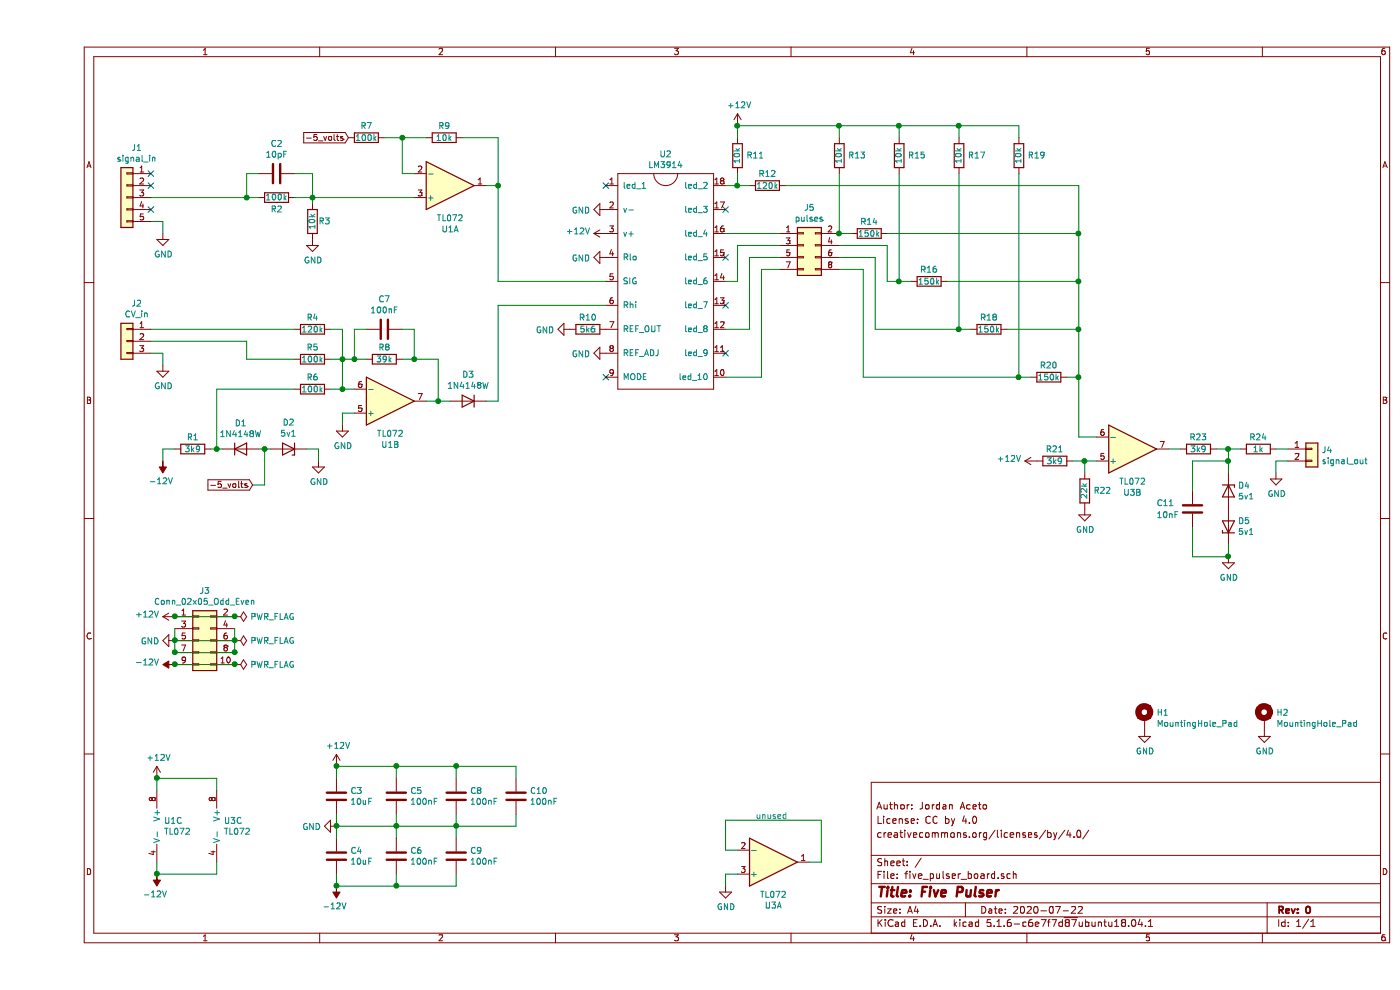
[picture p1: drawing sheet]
EESchema Schematic File Version 4
EELAYER 30 0
EELAYER END
$Descr A4 11693 8268
encoding utf-8
Sheet 1 1
Title "Five Pulser"
Date "2020-07-22"
Rev "0"
Comp ""
Comment1 "creativecommons.org/licenses/by/4.0/"
Comment2 "License: CC by 4.0"
Comment3 "Author: Jordan Aceto"
Comment4 ""
$EndDescr
$Comp
L Amplifier_Operational:TL072 U1
U 1 1
P 3450 1550
F 0 "U1" H 3450 1917 50  0000 C CNN
F 1 "TL072" H 3450 1826 50  0000 C CNN
F 2 "Package_SO:SOIC-8_3.9x4.9mm_P1.27mm" H 3450 1550 50  0001 C CNN
F 3 "http://www.ti.com/lit/ds/symlink/tl071.pdf" H 3450 1550 50  0001 C CNN
	1    3450 1550
	1    0    0    1   
$EndComp
$Comp
L Amplifier_Operational:TL072 U1
U 2 1
P 2950 3350
F 0 "U1" H 2950 3717 50  0000 C CNN
F 1 "TL072" H 2950 3626 50  0000 C CNN
F 2 "Package_SO:SOIC-8_3.9x4.9mm_P1.27mm" H 2950 3350 50  0001 C CNN
F 3 "http://www.ti.com/lit/ds/symlink/tl071.pdf" H 2950 3350 50  0001 C CNN
	2    2950 3350
	1    0    0    1   
$EndComp
$Comp
L Amplifier_Operational:TL072 U1
U 3 1
P 1100 6900
F 0 "U1" H 1058 6946 50  0000 L CNN
F 1 "TL072" H 1058 6855 50  0000 L CNN
F 2 "Package_SO:SOIC-8_3.9x4.9mm_P1.27mm" H 1100 6900 50  0001 C CNN
F 3 "http://www.ti.com/lit/ds/symlink/tl071.pdf" H 1100 6900 50  0001 C CNN
	3    1100 6900
	1    0    0    -1  
$EndComp
$Comp
L five_pulser_parts:LM3914 U2
U 1 1
P 5250 2250
F 0 "U2" H 5250 3215 50  0000 C CNN
F 1 "LM3914" H 5250 3124 50  0000 C CNN
F 2 "Package_DIP:DIP-18_W7.62mm" H 5250 2250 50  0001 C CNN
F 3 "" H 5250 2250 50  0001 C CNN
	1    5250 2250
	1    0    0    -1  
$EndComp
$Comp
L Amplifier_Operational:TL072 U3
U 2 1
P 9150 3750
F 0 "U3" H 9150 4117 50  0000 C CNN
F 1 "TL072" H 9150 4026 50  0000 C CNN
F 2 "Package_SO:SOIC-8_3.9x4.9mm_P1.27mm" H 9150 3750 50  0001 C CNN
F 3 "http://www.ti.com/lit/ds/symlink/tl071.pdf" H 9150 3750 50  0001 C CNN
	2    9150 3750
	1    0    0    1   
$EndComp
$Comp
L Amplifier_Operational:TL072 U3
U 1 1
P 6150 7200
F 0 "U3" H 6150 7567 50  0000 C CNN
F 1 "TL072" H 6150 7476 50  0000 C CNN
F 2 "Package_SO:SOIC-8_3.9x4.9mm_P1.27mm" H 6150 7200 50  0001 C CNN
F 3 "http://www.ti.com/lit/ds/symlink/tl071.pdf" H 6150 7200 50  0001 C CNN
	1    6150 7200
	1    0    0    1   
$EndComp
$Comp
L Amplifier_Operational:TL072 U3
U 3 1
P 1600 6900
F 0 "U3" H 1558 6946 50  0000 L CNN
F 1 "TL072" H 1558 6855 50  0000 L CNN
F 2 "Package_SO:SOIC-8_3.9x4.9mm_P1.27mm" H 1600 6900 50  0001 C CNN
F 3 "http://www.ti.com/lit/ds/symlink/tl071.pdf" H 1600 6900 50  0001 C CNN
	3    1600 6900
	1    0    0    -1  
$EndComp
$Comp
L Device:R R8
U 1 1
P 2900 3000
F 0 "R8" V 2800 3000 50  0000 C CNN
F 1 "39k" V 2900 3000 50  0000 C CNN
F 2 "Resistor_SMD:R_0805_2012Metric_Pad1.15x1.40mm_HandSolder" V 2830 3000 50  0001 C CNN
F 3 "~" H 2900 3000 50  0001 C CNN
	1    2900 3000
	0    1    1    0   
$EndComp
$Comp
L power:GND #PWR013
U 1 1
P 2550 3550
F 0 "#PWR013" H 2550 3300 50  0001 C CNN
F 1 "GND" H 2555 3377 50  0000 C CNN
F 2 "" H 2550 3550 50  0001 C CNN
F 3 "" H 2550 3550 50  0001 C CNN
	1    2550 3550
	1    0    0    -1  
$EndComp
Wire Wire Line
	2550 3550 2550 3450
Wire Wire Line
	2550 3450 2650 3450
$Comp
L Device:C C7
U 1 1
P 2900 2750
F 0 "C7" V 2648 2750 50  0000 C CNN
F 1 "100nF" V 2739 2750 50  0000 C CNN
F 2 "Capacitor_SMD:C_0805_2012Metric_Pad1.15x1.40mm_HandSolder" H 2938 2600 50  0001 C CNN
F 3 "~" H 2900 2750 50  0001 C CNN
	1    2900 2750
	0    1    1    0   
$EndComp
$Comp
L Device:R R6
U 1 1
P 2300 3250
F 0 "R6" V 2200 3250 50  0000 C CNN
F 1 "100k" V 2300 3250 50  0000 C CNN
F 2 "Resistor_SMD:R_0805_2012Metric_Pad1.15x1.40mm_HandSolder" V 2230 3250 50  0001 C CNN
F 3 "~" H 2300 3250 50  0001 C CNN
	1    2300 3250
	0    1    1    0   
$EndComp
Wire Wire Line
	2650 3250 2550 3250
Wire Wire Line
	2550 3250 2550 3000
Wire Wire Line
	2550 3000 2650 3000
Connection ~ 2550 3250
Wire Wire Line
	2550 3250 2450 3250
$Comp
L Device:R R5
U 1 1
P 2300 3000
F 0 "R5" V 2200 3000 50  0000 C CNN
F 1 "100k" V 2300 3000 50  0000 C CNN
F 2 "Resistor_SMD:R_0805_2012Metric_Pad1.15x1.40mm_HandSolder" V 2230 3000 50  0001 C CNN
F 3 "~" H 2300 3000 50  0001 C CNN
	1    2300 3000
	0    1    1    0   
$EndComp
$Comp
L Device:R R4
U 1 1
P 2300 2750
F 0 "R4" V 2200 2750 50  0000 C CNN
F 1 "120k" V 2300 2750 50  0000 C CNN
F 2 "Resistor_SMD:R_0805_2012Metric_Pad1.15x1.40mm_HandSolder" V 2230 2750 50  0001 C CNN
F 3 "~" H 2300 2750 50  0001 C CNN
	1    2300 2750
	0    1    1    0   
$EndComp
Wire Wire Line
	2550 3000 2450 3000
Connection ~ 2550 3000
Wire Wire Line
	2550 3000 2550 2750
Wire Wire Line
	2550 2750 2450 2750
Wire Wire Line
	3050 3000 3150 3000
Wire Wire Line
	3350 3000 3350 3350
Wire Wire Line
	3350 3350 3250 3350
Wire Wire Line
	2750 2750 2650 2750
Wire Wire Line
	2650 2750 2650 3000
Connection ~ 2650 3000
Wire Wire Line
	2650 3000 2750 3000
Wire Wire Line
	3050 2750 3150 2750
Wire Wire Line
	3150 2750 3150 3000
Connection ~ 3150 3000
Wire Wire Line
	3150 3000 3350 3000
Wire Wire Line
	1500 3250 2150 3250
$Comp
L Device:R R9
U 1 1
P 3400 1150
F 0 "R9" V 3300 1150 50  0000 C CNN
F 1 "10k" V 3400 1150 50  0000 C CNN
F 2 "Resistor_SMD:R_0805_2012Metric_Pad1.15x1.40mm_HandSolder" V 3330 1150 50  0001 C CNN
F 3 "~" H 3400 1150 50  0001 C CNN
	1    3400 1150
	0    1    1    0   
$EndComp
$Comp
L Device:R R7
U 1 1
P 2750 1150
F 0 "R7" V 2650 1150 50  0000 C CNN
F 1 "100k" V 2750 1150 50  0000 C CNN
F 2 "Resistor_SMD:R_0805_2012Metric_Pad1.15x1.40mm_HandSolder" V 2680 1150 50  0001 C CNN
F 3 "~" H 2750 1150 50  0001 C CNN
	1    2750 1150
	0    1    1    0   
$EndComp
Wire Wire Line
	3250 1150 3050 1150
Wire Wire Line
	3050 1150 3050 1450
Wire Wire Line
	3050 1450 3150 1450
Connection ~ 3050 1150
Wire Wire Line
	3050 1150 2900 1150
Wire Wire Line
	3750 1550 3850 1550
Wire Wire Line
	3850 1550 3850 1150
Wire Wire Line
	3850 1150 3550 1150
$Comp
L Device:R R3
U 1 1
P 2300 1850
F 0 "R3" H 2200 1850 50  0000 C CNN
F 1 "10k" V 2300 1850 50  0000 C CNN
F 2 "Resistor_SMD:R_0805_2012Metric_Pad1.15x1.40mm_HandSolder" V 2230 1850 50  0001 C CNN
F 3 "~" H 2300 1850 50  0001 C CNN
	1    2300 1850
	-1   0    0    1   
$EndComp
$Comp
L Device:R R2
U 1 1
P 2000 1650
F 0 "R2" V 1900 1650 50  0000 C CNN
F 1 "100k" V 2000 1650 50  0000 C CNN
F 2 "Resistor_SMD:R_0805_2012Metric_Pad1.15x1.40mm_HandSolder" V 1930 1650 50  0001 C CNN
F 3 "~" H 2000 1650 50  0001 C CNN
	1    2000 1650
	0    -1   -1   0   
$EndComp
$Comp
L Device:C C2
U 1 1
P 2000 1450
F 0 "C2" V 1748 1450 50  0000 C CNN
F 1 "10pF" V 1839 1450 50  0000 C CNN
F 2 "Capacitor_SMD:C_0805_2012Metric_Pad1.15x1.40mm_HandSolder" H 2038 1300 50  0001 C CNN
F 3 "~" H 2000 1450 50  0001 C CNN
	1    2000 1450
	0    1    1    0   
$EndComp
Wire Wire Line
	3150 1650 2300 1650
Wire Wire Line
	2300 1650 2300 1700
Connection ~ 2300 1650
Wire Wire Line
	2300 1650 2150 1650
$Comp
L power:GND #PWR011
U 1 1
P 2300 2000
F 0 "#PWR011" H 2300 1750 50  0001 C CNN
F 1 "GND" H 2305 1827 50  0000 C CNN
F 2 "" H 2300 2000 50  0001 C CNN
F 3 "" H 2300 2000 50  0001 C CNN
	1    2300 2000
	1    0    0    -1  
$EndComp
Wire Wire Line
	1850 1450 1750 1450
Wire Wire Line
	1750 1450 1750 1650
Wire Wire Line
	1750 1650 1850 1650
Wire Wire Line
	2150 1450 2300 1450
Wire Wire Line
	2300 1450 2300 1650
Connection ~ 1750 1650
Wire Wire Line
	3450 3350 3350 3350
Connection ~ 3350 3350
$Comp
L power:GND #PWR015
U 1 1
P 4750 1750
F 0 "#PWR015" H 4750 1500 50  0001 C CNN
F 1 "GND" V 4755 1622 50  0000 R CNN
F 2 "" H 4750 1750 50  0001 C CNN
F 3 "" H 4750 1750 50  0001 C CNN
	1    4750 1750
	0    1    1    0   
$EndComp
$Comp
L power:GND #PWR017
U 1 1
P 4750 2150
F 0 "#PWR017" H 4750 1900 50  0001 C CNN
F 1 "GND" V 4755 2022 50  0000 R CNN
F 2 "" H 4750 2150 50  0001 C CNN
F 3 "" H 4750 2150 50  0001 C CNN
	1    4750 2150
	0    1    1    0   
$EndComp
$Comp
L power:GND #PWR018
U 1 1
P 4750 2950
F 0 "#PWR018" H 4750 2700 50  0001 C CNN
F 1 "GND" V 4755 2822 50  0000 R CNN
F 2 "" H 4750 2950 50  0001 C CNN
F 3 "" H 4750 2950 50  0001 C CNN
	1    4750 2950
	0    1    1    0   
$EndComp
$Comp
L power:GND #PWR014
U 1 1
P 4450 2750
F 0 "#PWR014" H 4450 2500 50  0001 C CNN
F 1 "GND" V 4455 2622 50  0000 R CNN
F 2 "" H 4450 2750 50  0001 C CNN
F 3 "" H 4450 2750 50  0001 C CNN
	1    4450 2750
	0    1    1    0   
$EndComp
$Comp
L Device:R R10
U 1 1
P 4600 2750
F 0 "R10" V 4500 2750 50  0000 C CNN
F 1 "5k6" V 4600 2750 50  0000 C CNN
F 2 "Resistor_SMD:R_0805_2012Metric_Pad1.15x1.40mm_HandSolder" V 4530 2750 50  0001 C CNN
F 3 "~" H 4600 2750 50  0001 C CNN
	1    4600 2750
	0    1    1    0   
$EndComp
NoConn ~ 4750 3150
NoConn ~ 5750 1750
NoConn ~ 5750 2150
NoConn ~ 5750 2550
NoConn ~ 5750 2950
Text GLabel 2600 1150 0    50   Input ~ 0
-5_volts
Wire Wire Line
	6450 7200 6550 7200
Wire Wire Line
	6550 7200 6550 6850
Wire Wire Line
	6550 6850 5750 6850
Wire Wire Line
	5750 6850 5750 7100
Wire Wire Line
	5750 7100 5850 7100
$Comp
L power:GND #PWR019
U 1 1
P 5750 7400
F 0 "#PWR019" H 5750 7150 50  0001 C CNN
F 1 "GND" H 5755 7227 50  0000 C CNN
F 2 "" H 5750 7400 50  0001 C CNN
F 3 "" H 5750 7400 50  0001 C CNN
	1    5750 7400
	1    0    0    -1  
$EndComp
Wire Wire Line
	5750 7400 5750 7300
Wire Wire Line
	5750 7300 5850 7300
Text Notes 6000 6850 0    50   ~ 0
unused
Wire Wire Line
	1000 7200 1000 7300
Wire Wire Line
	1000 7300 1500 7300
Wire Wire Line
	1500 7300 1500 7200
Wire Wire Line
	1000 6600 1000 6500
Wire Wire Line
	1000 6500 1500 6500
Wire Wire Line
	1500 6500 1500 6600
$Comp
L Device:C C5
U 1 1
P 3000 6650
F 0 "C5" H 3115 6696 50  0000 L CNN
F 1 "100nF" H 3115 6605 50  0000 L CNN
F 2 "Capacitor_SMD:C_0805_2012Metric_Pad1.15x1.40mm_HandSolder" H 3038 6500 50  0001 C CNN
F 3 "~" H 3000 6650 50  0001 C CNN
	1    3000 6650
	1    0    0    -1  
$EndComp
$Comp
L Device:C C6
U 1 1
P 3000 7150
F 0 "C6" H 3115 7196 50  0000 L CNN
F 1 "100nF" H 3115 7105 50  0000 L CNN
F 2 "Capacitor_SMD:C_0805_2012Metric_Pad1.15x1.40mm_HandSolder" H 3038 7000 50  0001 C CNN
F 3 "~" H 3000 7150 50  0001 C CNN
	1    3000 7150
	1    0    0    -1  
$EndComp
$Comp
L Device:C C9
U 1 1
P 3500 7150
F 0 "C9" H 3615 7196 50  0000 L CNN
F 1 "100nF" H 3615 7105 50  0000 L CNN
F 2 "Capacitor_SMD:C_0805_2012Metric_Pad1.15x1.40mm_HandSolder" H 3538 7000 50  0001 C CNN
F 3 "~" H 3500 7150 50  0001 C CNN
	1    3500 7150
	1    0    0    -1  
$EndComp
$Comp
L Device:C C8
U 1 1
P 3500 6650
F 0 "C8" H 3615 6696 50  0000 L CNN
F 1 "100nF" H 3615 6605 50  0000 L CNN
F 2 "Capacitor_SMD:C_0805_2012Metric_Pad1.15x1.40mm_HandSolder" H 3538 6500 50  0001 C CNN
F 3 "~" H 3500 6650 50  0001 C CNN
	1    3500 6650
	1    0    0    -1  
$EndComp
$Comp
L Device:C C10
U 1 1
P 4000 6650
F 0 "C10" H 4115 6696 50  0000 L CNN
F 1 "100nF" H 4115 6605 50  0000 L CNN
F 2 "Capacitor_SMD:C_0805_2012Metric_Pad1.15x1.40mm_HandSolder" H 4038 6500 50  0001 C CNN
F 3 "~" H 4000 6650 50  0001 C CNN
	1    4000 6650
	1    0    0    -1  
$EndComp
$Comp
L Device:C C3
U 1 1
P 2500 6650
F 0 "C3" H 2615 6696 50  0000 L CNN
F 1 "10uF" H 2615 6605 50  0000 L CNN
F 2 "Capacitor_SMD:C_0805_2012Metric_Pad1.15x1.40mm_HandSolder" H 2538 6500 50  0001 C CNN
F 3 "~" H 2500 6650 50  0001 C CNN
	1    2500 6650
	1    0    0    -1  
$EndComp
$Comp
L Device:C C4
U 1 1
P 2500 7150
F 0 "C4" H 2615 7196 50  0000 L CNN
F 1 "10uF" H 2615 7105 50  0000 L CNN
F 2 "Capacitor_SMD:C_0805_2012Metric_Pad1.15x1.40mm_HandSolder" H 2538 7000 50  0001 C CNN
F 3 "~" H 2500 7150 50  0001 C CNN
	1    2500 7150
	1    0    0    -1  
$EndComp
Wire Wire Line
	4000 6500 4000 6400
Wire Wire Line
	4000 6400 3500 6400
Wire Wire Line
	2500 6400 2500 6500
Wire Wire Line
	3000 6500 3000 6400
Connection ~ 3000 6400
Wire Wire Line
	3000 6400 2500 6400
Wire Wire Line
	3500 6500 3500 6400
Connection ~ 3500 6400
Wire Wire Line
	3500 6400 3000 6400
Wire Wire Line
	4000 6800 4000 6900
Wire Wire Line
	4000 6900 3500 6900
Wire Wire Line
	2500 6900 2500 6800
Wire Wire Line
	2500 6900 2500 7000
Connection ~ 2500 6900
Wire Wire Line
	3000 6800 3000 6900
Connection ~ 3000 6900
Wire Wire Line
	3000 6900 2500 6900
Wire Wire Line
	3000 6900 3000 7000
Wire Wire Line
	3500 6800 3500 6900
Connection ~ 3500 6900
Wire Wire Line
	3500 6900 3000 6900
Wire Wire Line
	3500 6900 3500 7000
Wire Wire Line
	3500 7300 3500 7400
Wire Wire Line
	3500 7400 3000 7400
Wire Wire Line
	2500 7400 2500 7300
Wire Wire Line
	3000 7300 3000 7400
Connection ~ 3000 7400
Wire Wire Line
	3000 7400 2500 7400
$Comp
L Device:R R21
U 1 1
P 8500 3850
F 0 "R21" V 8400 3850 50  0000 C CNN
F 1 "3k9" V 8500 3850 50  0000 C CNN
F 2 "Resistor_SMD:R_0805_2012Metric_Pad1.15x1.40mm_HandSolder" V 8430 3850 50  0001 C CNN
F 3 "~" H 8500 3850 50  0001 C CNN
	1    8500 3850
	0    1    1    0   
$EndComp
$Comp
L Device:R R22
U 1 1
P 8750 4100
F 0 "R22" H 8600 4100 50  0000 C CNN
F 1 "22k" V 8750 4100 50  0000 C CNN
F 2 "Resistor_SMD:R_0805_2012Metric_Pad1.15x1.40mm_HandSolder" V 8680 4100 50  0001 C CNN
F 3 "~" H 8750 4100 50  0001 C CNN
	1    8750 4100
	-1   0    0    1   
$EndComp
Wire Wire Line
	8750 3950 8750 3850
Wire Wire Line
	8750 3850 8650 3850
Wire Wire Line
	8750 3850 8850 3850
Connection ~ 8750 3850
$Comp
L power:GND #PWR022
U 1 1
P 8750 4250
F 0 "#PWR022" H 8750 4000 50  0001 C CNN
F 1 "GND" H 8755 4077 50  0000 C CNN
F 2 "" H 8750 4250 50  0001 C CNN
F 3 "" H 8750 4250 50  0001 C CNN
	1    8750 4250
	1    0    0    -1  
$EndComp
$Comp
L Device:R R23
U 1 1
P 9700 3750
F 0 "R23" V 9600 3750 50  0000 C CNN
F 1 "3k9" V 9700 3750 50  0000 C CNN
F 2 "Resistor_SMD:R_0805_2012Metric_Pad1.15x1.40mm_HandSolder" V 9630 3750 50  0001 C CNN
F 3 "~" H 9700 3750 50  0001 C CNN
	1    9700 3750
	0    1    1    0   
$EndComp
$Comp
L Device:D_Zener D4
U 1 1
P 9950 4100
F 0 "D4" V 9904 4180 50  0000 L CNN
F 1 "5v1" V 9995 4180 50  0000 L CNN
F 2 "Diode_SMD:D_SOD-123" H 9950 4100 50  0001 C CNN
F 3 "~" H 9950 4100 50  0001 C CNN
	1    9950 4100
	0    1    1    0   
$EndComp
$Comp
L Device:D_Zener D5
U 1 1
P 9950 4400
F 0 "D5" V 9996 4320 50  0000 R CNN
F 1 "5v1" V 9905 4320 50  0000 R CNN
F 2 "Diode_SMD:D_SOD-123" H 9950 4400 50  0001 C CNN
F 3 "~" H 9950 4400 50  0001 C CNN
	1    9950 4400
	0    -1   -1   0   
$EndComp
$Comp
L Device:R R24
U 1 1
P 10200 3750
F 0 "R24" V 10100 3750 50  0000 C CNN
F 1 "1k" V 10200 3750 50  0000 C CNN
F 2 "Resistor_SMD:R_0805_2012Metric_Pad1.15x1.40mm_HandSolder" V 10130 3750 50  0001 C CNN
F 3 "~" H 10200 3750 50  0001 C CNN
	1    10200 3750
	0    1    1    0   
$EndComp
Wire Wire Line
	10050 3750 9950 3750
Wire Wire Line
	9950 3750 9950 3850
Connection ~ 9950 3750
Wire Wire Line
	9950 3750 9850 3750
Wire Wire Line
	9550 3750 9450 3750
$Comp
L Device:C C11
U 1 1
P 9650 4250
F 0 "C11" H 9350 4300 50  0000 L CNN
F 1 "10nF" H 9350 4200 50  0000 L CNN
F 2 "Capacitor_SMD:C_0805_2012Metric_Pad1.15x1.40mm_HandSolder" H 9688 4100 50  0001 C CNN
F 3 "~" H 9650 4250 50  0001 C CNN
	1    9650 4250
	1    0    0    -1  
$EndComp
Wire Wire Line
	9650 4100 9650 3850
Wire Wire Line
	9650 3850 9950 3850
Connection ~ 9950 3850
Wire Wire Line
	9950 3850 9950 3950
Wire Wire Line
	9650 4650 9950 4650
Wire Wire Line
	9950 4650 9950 4550
Wire Wire Line
	9650 4400 9650 4650
$Comp
L power:GND #PWR023
U 1 1
P 9950 4650
F 0 "#PWR023" H 9950 4400 50  0001 C CNN
F 1 "GND" H 9955 4477 50  0000 C CNN
F 2 "" H 9950 4650 50  0001 C CNN
F 3 "" H 9950 4650 50  0001 C CNN
	1    9950 4650
	1    0    0    -1  
$EndComp
Connection ~ 9950 4650
Wire Wire Line
	4750 2350 3850 2350
Wire Wire Line
	3850 2350 3850 1550
Connection ~ 3850 1550
Wire Wire Line
	4750 2550 3850 2550
Wire Wire Line
	3850 2550 3850 3350
Wire Wire Line
	3850 3350 3750 3350
$Comp
L Device:R R12
U 1 1
P 6100 1550
F 0 "R12" V 6000 1550 50  0000 C CNN
F 1 "120k" V 6100 1550 50  0000 C CNN
F 2 "Resistor_SMD:R_0805_2012Metric_Pad1.15x1.40mm_HandSolder" V 6030 1550 50  0001 C CNN
F 3 "~" H 6100 1550 50  0001 C CNN
	1    6100 1550
	0    1    1    0   
$EndComp
$Comp
L Device:R R11
U 1 1
P 5850 1300
F 0 "R11" H 5700 1300 50  0000 C CNN
F 1 "10k" V 5850 1300 50  0000 C CNN
F 2 "Resistor_SMD:R_0805_2012Metric_Pad1.15x1.40mm_HandSolder" V 5780 1300 50  0001 C CNN
F 3 "~" H 5850 1300 50  0001 C CNN
	1    5850 1300
	-1   0    0    1   
$EndComp
Wire Wire Line
	5950 1550 5850 1550
Wire Wire Line
	5850 1550 5850 1450
Connection ~ 5850 1550
Wire Wire Line
	5850 1550 5750 1550
$Comp
L Device:R R14
U 1 1
P 6950 1950
F 0 "R14" V 6850 1950 50  0000 C CNN
F 1 "150k" V 6950 1950 50  0000 C CNN
F 2 "Resistor_SMD:R_0805_2012Metric_Pad1.15x1.40mm_HandSolder" V 6880 1950 50  0001 C CNN
F 3 "~" H 6950 1950 50  0001 C CNN
	1    6950 1950
	0    1    1    0   
$EndComp
$Comp
L Device:R R13
U 1 1
P 6700 1300
F 0 "R13" H 6550 1300 50  0000 C CNN
F 1 "10k" V 6700 1300 50  0000 C CNN
F 2 "Resistor_SMD:R_0805_2012Metric_Pad1.15x1.40mm_HandSolder" V 6630 1300 50  0001 C CNN
F 3 "~" H 6700 1300 50  0001 C CNN
	1    6700 1300
	-1   0    0    1   
$EndComp
Wire Wire Line
	6800 1950 6700 1950
Wire Wire Line
	6700 1950 6700 1450
$Comp
L Device:R R16
U 1 1
P 7450 2350
F 0 "R16" V 7350 2350 50  0000 C CNN
F 1 "150k" V 7450 2350 50  0000 C CNN
F 2 "Resistor_SMD:R_0805_2012Metric_Pad1.15x1.40mm_HandSolder" V 7380 2350 50  0001 C CNN
F 3 "~" H 7450 2350 50  0001 C CNN
	1    7450 2350
	0    1    1    0   
$EndComp
$Comp
L Device:R R15
U 1 1
P 7200 1300
F 0 "R15" H 7050 1300 50  0000 C CNN
F 1 "10k" V 7200 1300 50  0000 C CNN
F 2 "Resistor_SMD:R_0805_2012Metric_Pad1.15x1.40mm_HandSolder" V 7130 1300 50  0001 C CNN
F 3 "~" H 7200 1300 50  0001 C CNN
	1    7200 1300
	-1   0    0    1   
$EndComp
Wire Wire Line
	7300 2350 7200 2350
Wire Wire Line
	7200 2350 7200 1450
$Comp
L Device:R R18
U 1 1
P 7950 2750
F 0 "R18" V 7850 2750 50  0000 C CNN
F 1 "150k" V 7950 2750 50  0000 C CNN
F 2 "Resistor_SMD:R_0805_2012Metric_Pad1.15x1.40mm_HandSolder" V 7880 2750 50  0001 C CNN
F 3 "~" H 7950 2750 50  0001 C CNN
	1    7950 2750
	0    1    1    0   
$EndComp
$Comp
L Device:R R17
U 1 1
P 7700 1300
F 0 "R17" H 7550 1300 50  0000 C CNN
F 1 "10k" V 7700 1300 50  0000 C CNN
F 2 "Resistor_SMD:R_0805_2012Metric_Pad1.15x1.40mm_HandSolder" V 7630 1300 50  0001 C CNN
F 3 "~" H 7700 1300 50  0001 C CNN
	1    7700 1300
	-1   0    0    1   
$EndComp
Wire Wire Line
	7800 2750 7700 2750
Wire Wire Line
	7700 2750 7700 1450
$Comp
L Device:R R20
U 1 1
P 8450 3150
F 0 "R20" V 8350 3150 50  0000 C CNN
F 1 "150k" V 8450 3150 50  0000 C CNN
F 2 "Resistor_SMD:R_0805_2012Metric_Pad1.15x1.40mm_HandSolder" V 8380 3150 50  0001 C CNN
F 3 "~" H 8450 3150 50  0001 C CNN
	1    8450 3150
	0    1    1    0   
$EndComp
$Comp
L Device:R R19
U 1 1
P 8200 1300
F 0 "R19" H 8050 1300 50  0000 C CNN
F 1 "10k" V 8200 1300 50  0000 C CNN
F 2 "Resistor_SMD:R_0805_2012Metric_Pad1.15x1.40mm_HandSolder" V 8130 1300 50  0001 C CNN
F 3 "~" H 8200 1300 50  0001 C CNN
	1    8200 1300
	-1   0    0    1   
$EndComp
Wire Wire Line
	8300 3150 8200 3150
Wire Wire Line
	8200 3150 8200 1450
Wire Wire Line
	8200 1150 8200 1050
Wire Wire Line
	5850 1050 5850 1150
Wire Wire Line
	6700 1150 6700 1050
Connection ~ 6700 1050
Wire Wire Line
	6700 1050 5850 1050
Wire Wire Line
	7200 1150 7200 1050
Connection ~ 7200 1050
Wire Wire Line
	7200 1050 6700 1050
Wire Wire Line
	8200 1050 7700 1050
Wire Wire Line
	7700 1150 7700 1050
Connection ~ 7700 1050
Wire Wire Line
	7700 1050 7200 1050
Wire Wire Line
	8600 3150 8700 3150
Wire Wire Line
	8700 1550 6250 1550
Wire Wire Line
	7100 1950 8700 1950
Connection ~ 8700 1950
Wire Wire Line
	8700 1950 8700 1550
Wire Wire Line
	7600 2350 8700 2350
Connection ~ 8700 2350
Wire Wire Line
	8700 2350 8700 1950
Wire Wire Line
	8100 2750 8700 2750
Wire Wire Line
	8700 2350 8700 2750
Connection ~ 8700 2750
Wire Wire Line
	8700 2750 8700 3150
Wire Wire Line
	8850 3650 8700 3650
Wire Wire Line
	8700 3650 8700 3150
Connection ~ 8700 3150
$Comp
L Connector_Generic:Conn_01x05 J1
U 1 1
P 750 1650
F 0 "J1" H 668 2067 50  0000 C CNN
F 1 "signal_in" H 668 1976 50  0000 C CNN
F 2 "Connector_PinHeader_2.54mm:PinHeader_1x05_P2.54mm_Vertical" H 750 1650 50  0001 C CNN
F 3 "~" H 750 1650 50  0001 C CNN
	1    750  1650
	-1   0    0    -1  
$EndComp
$Comp
L Connector_Generic:Conn_01x03 J2
U 1 1
P 750 2850
F 0 "J2" H 668 3167 50  0000 C CNN
F 1 "CV_in" H 668 3076 50  0000 C CNN
F 2 "Connector_PinHeader_2.54mm:PinHeader_1x03_P2.54mm_Vertical" H 750 2850 50  0001 C CNN
F 3 "~" H 750 2850 50  0001 C CNN
	1    750  2850
	-1   0    0    -1  
$EndComp
$Comp
L power:GND #PWR04
U 1 1
P 1050 3050
F 0 "#PWR04" H 1050 2800 50  0001 C CNN
F 1 "GND" H 1055 2877 50  0000 C CNN
F 2 "" H 1050 3050 50  0001 C CNN
F 3 "" H 1050 3050 50  0001 C CNN
	1    1050 3050
	1    0    0    -1  
$EndComp
Wire Wire Line
	1050 3050 1050 2950
Wire Wire Line
	1050 2950 950  2950
$Comp
L power:GND #PWR03
U 1 1
P 1050 1950
F 0 "#PWR03" H 1050 1700 50  0001 C CNN
F 1 "GND" H 1055 1777 50  0000 C CNN
F 2 "" H 1050 1950 50  0001 C CNN
F 3 "" H 1050 1950 50  0001 C CNN
	1    1050 1950
	1    0    0    -1  
$EndComp
Wire Wire Line
	1050 1950 1050 1850
Wire Wire Line
	1050 1850 950  1850
NoConn ~ 950  1450
NoConn ~ 950  1550
NoConn ~ 950  1750
Wire Wire Line
	950  2850 1750 2850
Wire Wire Line
	1750 2850 1750 3000
Wire Wire Line
	1750 3000 2150 3000
Wire Wire Line
	950  2750 2150 2750
Wire Wire Line
	1650 5150 1150 5150
Wire Wire Line
	1150 5250 1150 5350
Wire Wire Line
	1150 5350 1150 5450
Connection ~ 1150 5350
Wire Wire Line
	1150 5450 1650 5450
Wire Wire Line
	1650 5450 1650 5350
Wire Wire Line
	1650 5350 1650 5250
Connection ~ 1650 5350
Wire Wire Line
	1650 5350 1150 5350
$Comp
L power:GND #PWR07
U 1 1
P 1150 5350
F 0 "#PWR07" H 1150 5100 50  0001 C CNN
F 1 "GND" V 1155 5222 50  0000 R CNN
F 2 "" H 1150 5350 50  0001 C CNN
F 3 "" H 1150 5350 50  0001 C CNN
	1    1150 5350
	0    1    1    0   
$EndComp
$Comp
L Connector_Generic:Conn_01x02 J4
U 1 1
P 10650 3750
F 0 "J4" H 10730 3742 50  0000 L CNN
F 1 "signal_out" H 10730 3651 50  0000 L CNN
F 2 "Connector_PinHeader_2.54mm:PinHeader_1x02_P2.54mm_Vertical" H 10650 3750 50  0001 C CNN
F 3 "~" H 10650 3750 50  0001 C CNN
	1    10650 3750
	1    0    0    -1  
$EndComp
$Comp
L power:GND #PWR024
U 1 1
P 10350 3950
F 0 "#PWR024" H 10350 3700 50  0001 C CNN
F 1 "GND" H 10355 3777 50  0000 C CNN
F 2 "" H 10350 3950 50  0001 C CNN
F 3 "" H 10350 3950 50  0001 C CNN
	1    10350 3950
	1    0    0    -1  
$EndComp
Wire Wire Line
	10350 3950 10350 3850
Wire Wire Line
	10350 3850 10450 3850
Wire Wire Line
	10450 3750 10350 3750
Wire Wire Line
	950  1650 1750 1650
$Comp
L Diode:1N4148W D3
U 1 1
P 3600 3350
F 0 "D3" H 3600 3133 50  0000 C CNN
F 1 "1N4148W" H 3600 3224 50  0000 C CNN
F 2 "Diode_SMD:D_SOD-123" H 3600 3175 50  0001 C CNN
F 3 "https://www.vishay.com/docs/85748/1n4148w.pdf" H 3600 3350 50  0001 C CNN
	1    3600 3350
	-1   0    0    1   
$EndComp
$Comp
L Mechanical:MountingHole_Pad H1
U 1 1
P 9250 6000
F 0 "H1" H 9350 6049 50  0000 L CNN
F 1 "MountingHole_Pad" H 9350 5958 50  0000 L CNN
F 2 "MountingHole:MountingHole_3.2mm_M3_Pad_Via" H 9250 6000 50  0001 C CNN
F 3 "~" H 9250 6000 50  0001 C CNN
	1    9250 6000
	1    0    0    -1  
$EndComp
$Comp
L power:GND #PWR025
U 1 1
P 9250 6100
F 0 "#PWR025" H 9250 5850 50  0001 C CNN
F 1 "GND" H 9255 5927 50  0000 C CNN
F 2 "" H 9250 6100 50  0001 C CNN
F 3 "" H 9250 6100 50  0001 C CNN
	1    9250 6100
	1    0    0    -1  
$EndComp
$Comp
L Mechanical:MountingHole_Pad H2
U 1 1
P 10250 6000
F 0 "H2" H 10350 6049 50  0000 L CNN
F 1 "MountingHole_Pad" H 10350 5958 50  0000 L CNN
F 2 "MountingHole:MountingHole_3.2mm_M3_Pad_Via" H 10250 6000 50  0001 C CNN
F 3 "~" H 10250 6000 50  0001 C CNN
	1    10250 6000
	1    0    0    -1  
$EndComp
$Comp
L power:GND #PWR026
U 1 1
P 10250 6100
F 0 "#PWR026" H 10250 5850 50  0001 C CNN
F 1 "GND" H 10255 5927 50  0000 C CNN
F 2 "" H 10250 6100 50  0001 C CNN
F 3 "" H 10250 6100 50  0001 C CNN
	1    10250 6100
	1    0    0    -1  
$EndComp
$Comp
L Connector_Generic:Conn_02x04_Odd_Even J5
U 1 1
P 6400 2050
F 0 "J5" H 6450 2367 50  0000 C CNN
F 1 "pulses" H 6450 2276 50  0000 C CNN
F 2 "Connector_PinHeader_2.54mm:PinHeader_2x04_P2.54mm_Vertical" H 6400 2050 50  0001 C CNN
F 3 "~" H 6400 2050 50  0001 C CNN
	1    6400 2050
	1    0    0    -1  
$EndComp
Connection ~ 6700 1950
Wire Wire Line
	6200 1950 5750 1950
Wire Wire Line
	5750 2350 5850 2350
Wire Wire Line
	5850 2350 5850 2050
Wire Wire Line
	5850 2050 6200 2050
Wire Wire Line
	5750 2750 5950 2750
Wire Wire Line
	5950 2750 5950 2150
Wire Wire Line
	5950 2150 6200 2150
Wire Wire Line
	5750 3150 6050 3150
Wire Wire Line
	6050 3150 6050 2250
Wire Wire Line
	6050 2250 6200 2250
Wire Wire Line
	7200 2350 7100 2350
Wire Wire Line
	7100 2350 7100 2050
Wire Wire Line
	7100 2050 6700 2050
Connection ~ 7200 2350
Wire Wire Line
	7700 2750 7000 2750
Wire Wire Line
	7000 2750 7000 2150
Wire Wire Line
	7000 2150 6700 2150
Connection ~ 7700 2750
Wire Wire Line
	8200 3150 6900 3150
Wire Wire Line
	6900 3150 6900 2250
Wire Wire Line
	6900 2250 6700 2250
Connection ~ 8200 3150
$Comp
L power:GND #PWR0101
U 1 1
P 2500 6900
F 0 "#PWR0101" H 2500 6650 50  0001 C CNN
F 1 "GND" V 2505 6772 50  0000 R CNN
F 2 "" H 2500 6900 50  0001 C CNN
F 3 "" H 2500 6900 50  0001 C CNN
	1    2500 6900
	0    1    1    0   
$EndComp
$Comp
L Connector_Generic:Conn_02x05_Odd_Even J3
U 1 1
P 1350 5350
F 0 "J3" H 1400 5767 50  0000 C CNN
F 1 "Conn_02x05_Odd_Even" H 1400 5676 50  0000 C CNN
F 2 "Connector_PinHeader_2.54mm:PinHeader_2x05_P2.54mm_Vertical" H 1350 5350 50  0001 C CNN
F 3 "~" H 1350 5350 50  0001 C CNN
	1    1350 5350
	1    0    0    -1  
$EndComp
Connection ~ 1150 5450
Connection ~ 1650 5450
Wire Wire Line
	1150 5550 1650 5550
$Comp
L power:-12V #PWR0102
U 1 1
P 1150 5550
F 0 "#PWR0102" H 1150 5650 50  0001 C CNN
F 1 "-12V" V 1165 5678 50  0000 L CNN
F 2 "" H 1150 5550 50  0001 C CNN
F 3 "" H 1150 5550 50  0001 C CNN
	1    1150 5550
	0    -1   -1   0   
$EndComp
Connection ~ 1150 5550
$Comp
L power:+12V #PWR0103
U 1 1
P 1150 5150
F 0 "#PWR0103" H 1150 5000 50  0001 C CNN
F 1 "+12V" V 1165 5278 50  0000 L CNN
F 2 "" H 1150 5150 50  0001 C CNN
F 3 "" H 1150 5150 50  0001 C CNN
	1    1150 5150
	0    -1   -1   0   
$EndComp
Connection ~ 1150 5150
$Comp
L power:+12V #PWR0104
U 1 1
P 1000 6500
F 0 "#PWR0104" H 1000 6350 50  0001 C CNN
F 1 "+12V" H 1015 6673 50  0000 C CNN
F 2 "" H 1000 6500 50  0001 C CNN
F 3 "" H 1000 6500 50  0001 C CNN
	1    1000 6500
	1    0    0    -1  
$EndComp
Connection ~ 1000 6500
$Comp
L power:+12V #PWR0105
U 1 1
P 2500 6400
F 0 "#PWR0105" H 2500 6250 50  0001 C CNN
F 1 "+12V" H 2515 6573 50  0000 C CNN
F 2 "" H 2500 6400 50  0001 C CNN
F 3 "" H 2500 6400 50  0001 C CNN
	1    2500 6400
	1    0    0    -1  
$EndComp
Connection ~ 2500 6400
$Comp
L power:+12V #PWR0106
U 1 1
P 8350 3850
F 0 "#PWR0106" H 8350 3700 50  0001 C CNN
F 1 "+12V" V 8365 3978 50  0000 L CNN
F 2 "" H 8350 3850 50  0001 C CNN
F 3 "" H 8350 3850 50  0001 C CNN
	1    8350 3850
	0    -1   -1   0   
$EndComp
$Comp
L power:+12V #PWR0107
U 1 1
P 5850 1050
F 0 "#PWR0107" H 5850 900 50  0001 C CNN
F 1 "+12V" H 5865 1223 50  0000 C CNN
F 2 "" H 5850 1050 50  0001 C CNN
F 3 "" H 5850 1050 50  0001 C CNN
	1    5850 1050
	1    0    0    -1  
$EndComp
Connection ~ 5850 1050
$Comp
L power:+12V #PWR0108
U 1 1
P 4750 1950
F 0 "#PWR0108" H 4750 1800 50  0001 C CNN
F 1 "+12V" V 4765 2078 50  0000 L CNN
F 2 "" H 4750 1950 50  0001 C CNN
F 3 "" H 4750 1950 50  0001 C CNN
	1    4750 1950
	0    -1   -1   0   
$EndComp
$Comp
L power:-12V #PWR0109
U 1 1
P 1000 7300
F 0 "#PWR0109" H 1000 7400 50  0001 C CNN
F 1 "-12V" H 1015 7473 50  0000 C CNN
F 2 "" H 1000 7300 50  0001 C CNN
F 3 "" H 1000 7300 50  0001 C CNN
	1    1000 7300
	-1   0    0    1   
$EndComp
Connection ~ 1000 7300
$Comp
L power:-12V #PWR0110
U 1 1
P 2500 7400
F 0 "#PWR0110" H 2500 7500 50  0001 C CNN
F 1 "-12V" H 2515 7573 50  0000 C CNN
F 2 "" H 2500 7400 50  0001 C CNN
F 3 "" H 2500 7400 50  0001 C CNN
	1    2500 7400
	-1   0    0    1   
$EndComp
Connection ~ 2500 7400
$Comp
L power:-12V #PWR0111
U 1 1
P 1050 3850
F 0 "#PWR0111" H 1050 3950 50  0001 C CNN
F 1 "-12V" H 1065 4023 50  0000 C CNN
F 2 "" H 1050 3850 50  0001 C CNN
F 3 "" H 1050 3850 50  0001 C CNN
	1    1050 3850
	-1   0    0    1   
$EndComp
$Comp
L Diode:1N4148W D1
U 1 1
P 1700 3750
F 0 "D1" H 1700 3967 50  0000 C CNN
F 1 "1N4148W" H 1700 3876 50  0000 C CNN
F 2 "Diode_SMD:D_SOD-123" H 1700 3575 50  0001 C CNN
F 3 "https://www.vishay.com/docs/85748/1n4148w.pdf" H 1700 3750 50  0001 C CNN
	1    1700 3750
	1    0    0    -1  
$EndComp
Wire Wire Line
	1900 3750 1850 3750
Connection ~ 1900 3750
Wire Wire Line
	1900 4050 1900 3750
Wire Wire Line
	1800 4050 1900 4050
Text GLabel 1800 4050 0    50   Input ~ 0
-5_volts
Wire Wire Line
	1500 3750 1450 3750
Connection ~ 1500 3750
Wire Wire Line
	1500 3750 1500 3250
Wire Wire Line
	1050 3750 1150 3750
Wire Wire Line
	1050 3850 1050 3750
Wire Wire Line
	1550 3750 1500 3750
Wire Wire Line
	1950 3750 1900 3750
Wire Wire Line
	2350 3750 2250 3750
Wire Wire Line
	2350 3850 2350 3750
$Comp
L power:GND #PWR012
U 1 1
P 2350 3850
F 0 "#PWR012" H 2350 3600 50  0001 C CNN
F 1 "GND" H 2355 3677 50  0000 C CNN
F 2 "" H 2350 3850 50  0001 C CNN
F 3 "" H 2350 3850 50  0001 C CNN
	1    2350 3850
	1    0    0    -1  
$EndComp
$Comp
L Device:D_Zener D2
U 1 1
P 2100 3750
F 0 "D2" H 2100 3533 50  0000 C CNN
F 1 "5v1" H 2100 3624 50  0000 C CNN
F 2 "Diode_SMD:D_SOD-123" H 2100 3750 50  0001 C CNN
F 3 "~" H 2100 3750 50  0001 C CNN
	1    2100 3750
	-1   0    0    1   
$EndComp
$Comp
L Device:R R1
U 1 1
P 1300 3750
F 0 "R1" V 1200 3750 50  0000 C CNN
F 1 "3k9" V 1300 3750 50  0000 C CNN
F 2 "Resistor_SMD:R_0805_2012Metric_Pad1.15x1.40mm_HandSolder" V 1230 3750 50  0001 C CNN
F 3 "~" H 1300 3750 50  0001 C CNN
	1    1300 3750
	0    1    1    0   
$EndComp
NoConn ~ 4750 1550
$Comp
L power:PWR_FLAG #FLG0101
U 1 1
P 1650 5150
F 0 "#FLG0101" H 1650 5225 50  0001 C CNN
F 1 "PWR_FLAG" V 1650 5278 50  0000 L CNN
F 2 "" H 1650 5150 50  0001 C CNN
F 3 "~" H 1650 5150 50  0001 C CNN
	1    1650 5150
	0    1    1    0   
$EndComp
Connection ~ 1650 5150
$Comp
L power:PWR_FLAG #FLG0102
U 1 1
P 1650 5350
F 0 "#FLG0102" H 1650 5425 50  0001 C CNN
F 1 "PWR_FLAG" V 1650 5478 50  0000 L CNN
F 2 "" H 1650 5350 50  0001 C CNN
F 3 "~" H 1650 5350 50  0001 C CNN
	1    1650 5350
	0    1    1    0   
$EndComp
$Comp
L power:PWR_FLAG #FLG0103
U 1 1
P 1650 5550
F 0 "#FLG0103" H 1650 5625 50  0001 C CNN
F 1 "PWR_FLAG" V 1650 5678 50  0000 L CNN
F 2 "" H 1650 5550 50  0001 C CNN
F 3 "~" H 1650 5550 50  0001 C CNN
	1    1650 5550
	0    1    1    0   
$EndComp
Connection ~ 1650 5550
$EndSCHEMATC
